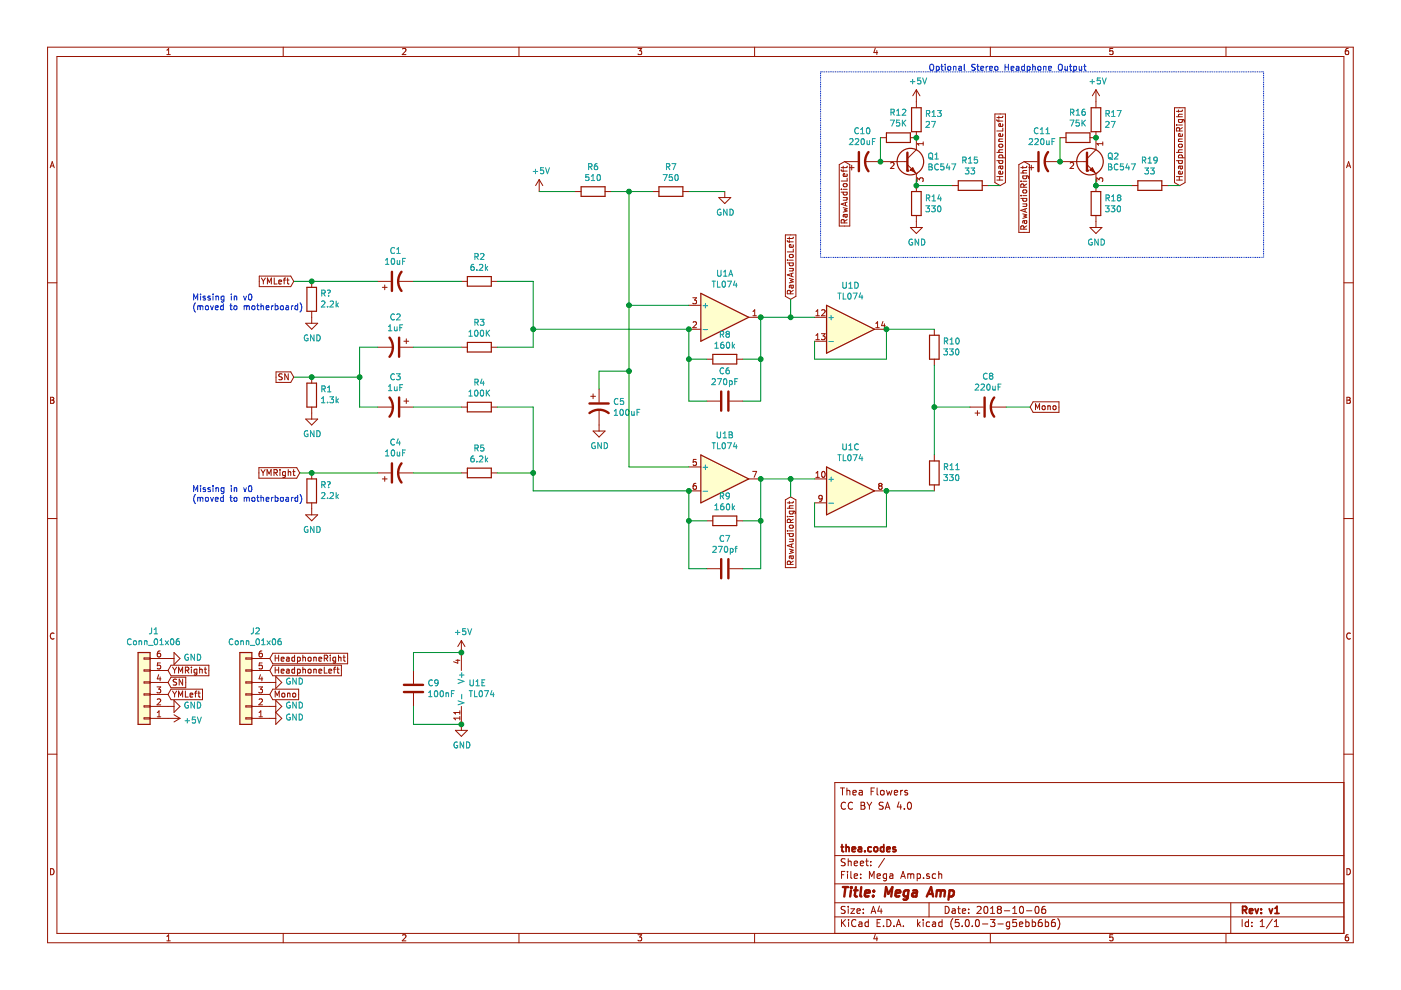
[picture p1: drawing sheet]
EESchema Schematic File Version 4
EELAYER 26 0
EELAYER END
$Descr A4 11693 8268
encoding utf-8
Sheet 1 1
Title "Mega Amp"
Date "2018-10-06"
Rev "v1"
Comp "thea.codes"
Comment1 ""
Comment2 ""
Comment3 "CC BY SA 4.0"
Comment4 "Thea Flowers"
$EndDescr
$Comp
L Amplifier_Operational:TL074 U1
U 1 1
P 6050 2650
F 0 "U1" H 6050 3017 50  0000 C CNN
F 1 "TL074" H 6050 2926 50  0000 C CNN
F 2 "Package_DIP:DIP-14_W7.62mm" H 6000 2750 50  0001 C CNN
F 3 "http://www.ti.com/lit/ds/symlink/tl071.pdf" H 6100 2850 50  0001 C CNN
	1    6050 2650
	1    0    0    -1  
$EndComp
$Comp
L Amplifier_Operational:TL074 U1
U 2 1
P 6050 4000
F 0 "U1" H 6050 4367 50  0000 C CNN
F 1 "TL074" H 6050 4276 50  0000 C CNN
F 2 "Package_DIP:DIP-14_W7.62mm" H 6000 4100 50  0001 C CNN
F 3 "http://www.ti.com/lit/ds/symlink/tl071.pdf" H 6100 4200 50  0001 C CNN
	2    6050 4000
	1    0    0    -1  
$EndComp
$Comp
L Amplifier_Operational:TL074 U1
U 3 1
P 7100 4100
F 0 "U1" H 7100 4467 50  0000 C CNN
F 1 "TL074" H 7100 4376 50  0000 C CNN
F 2 "Package_DIP:DIP-14_W7.62mm" H 7050 4200 50  0001 C CNN
F 3 "http://www.ti.com/lit/ds/symlink/tl071.pdf" H 7150 4300 50  0001 C CNN
	3    7100 4100
	1    0    0    -1  
$EndComp
$Comp
L Amplifier_Operational:TL074 U1
U 4 1
P 7100 2750
F 0 "U1" H 7100 3117 50  0000 C CNN
F 1 "TL074" H 7100 3026 50  0000 C CNN
F 2 "Package_DIP:DIP-14_W7.62mm" H 7050 2850 50  0001 C CNN
F 3 "http://www.ti.com/lit/ds/symlink/tl071.pdf" H 7150 2950 50  0001 C CNN
	4    7100 2750
	1    0    0    -1  
$EndComp
$Comp
L Device:R R6
U 1 1
P 4950 1600
F 0 "R6" V 4743 1600 50  0000 C CNN
F 1 "510" V 4834 1600 50  0000 C CNN
F 2 "Resistor_THT:R_Axial_DIN0204_L3.6mm_D1.6mm_P7.62mm_Horizontal" V 4880 1600 50  0001 C CNN
F 3 "~" H 4950 1600 50  0001 C CNN
	1    4950 1600
	0    1    1    0   
$EndComp
$Comp
L Device:R R7
U 1 1
P 5600 1600
F 0 "R7" V 5393 1600 50  0000 C CNN
F 1 "750" V 5484 1600 50  0000 C CNN
F 2 "Resistor_THT:R_Axial_DIN0204_L3.6mm_D1.6mm_P7.62mm_Horizontal" V 5530 1600 50  0001 C CNN
F 3 "~" H 5600 1600 50  0001 C CNN
	1    5600 1600
	0    1    1    0   
$EndComp
$Comp
L power:GND #PWR0101
U 1 1
P 6050 1600
F 0 "#PWR0101" H 6050 1350 50  0001 C CNN
F 1 "GND" H 6055 1427 50  0000 C CNN
F 2 "" H 6050 1600 50  0001 C CNN
F 3 "" H 6050 1600 50  0001 C CNN
	1    6050 1600
	1    0    0    -1  
$EndComp
$Comp
L power:+5V #PWR0102
U 1 1
P 4500 1600
F 0 "#PWR0102" H 4500 1450 50  0001 C CNN
F 1 "+5V" H 4515 1773 50  0000 C CNN
F 2 "" H 4500 1600 50  0001 C CNN
F 3 "" H 4500 1600 50  0001 C CNN
	1    4500 1600
	1    0    0    -1  
$EndComp
Wire Wire Line
	4500 1600 4800 1600
Wire Wire Line
	5100 1600 5250 1600
Wire Wire Line
	5750 1600 6050 1600
Wire Wire Line
	5250 1600 5250 2550
Wire Wire Line
	5250 2550 5750 2550
Connection ~ 5250 1600
Wire Wire Line
	5250 1600 5450 1600
Wire Wire Line
	5250 2550 5250 3100
Wire Wire Line
	5250 3900 5750 3900
Connection ~ 5250 2550
$Comp
L Device:CP1 C5
U 1 1
P 5000 3400
F 0 "C5" H 5115 3446 50  0000 L CNN
F 1 "100uF" H 5115 3355 50  0000 L CNN
F 2 "Capacitor_THT:CP_Radial_D6.3mm_P2.50mm" H 5000 3400 50  0001 C CNN
F 3 "~" H 5000 3400 50  0001 C CNN
	1    5000 3400
	1    0    0    -1  
$EndComp
Wire Wire Line
	5000 3250 5000 3100
Wire Wire Line
	5000 3100 5250 3100
Connection ~ 5250 3100
Wire Wire Line
	5250 3100 5250 3900
$Comp
L power:GND #PWR0103
U 1 1
P 5000 3550
F 0 "#PWR0103" H 5000 3300 50  0001 C CNN
F 1 "GND" H 5005 3377 50  0000 C CNN
F 2 "" H 5000 3550 50  0001 C CNN
F 3 "" H 5000 3550 50  0001 C CNN
	1    5000 3550
	1    0    0    -1  
$EndComp
$Comp
L Device:R R8
U 1 1
P 6050 3000
F 0 "R8" V 5843 3000 50  0000 C CNN
F 1 "160k" V 5934 3000 50  0000 C CNN
F 2 "Resistor_THT:R_Axial_DIN0204_L3.6mm_D1.6mm_P7.62mm_Horizontal" V 5980 3000 50  0001 C CNN
F 3 "~" H 6050 3000 50  0001 C CNN
	1    6050 3000
	0    1    1    0   
$EndComp
$Comp
L Device:R R9
U 1 1
P 6050 4350
F 0 "R9" V 5843 4350 50  0000 C CNN
F 1 "160k" V 5934 4350 50  0000 C CNN
F 2 "Resistor_THT:R_Axial_DIN0204_L3.6mm_D1.6mm_P7.62mm_Horizontal" V 5980 4350 50  0001 C CNN
F 3 "~" H 6050 4350 50  0001 C CNN
	1    6050 4350
	0    1    1    0   
$EndComp
$Comp
L Device:C C6
U 1 1
P 6050 3350
F 0 "C6" V 5798 3350 50  0000 C CNN
F 1 "270pF" V 5889 3350 50  0000 C CNN
F 2 "Capacitor_THT:C_Disc_D6.0mm_W2.5mm_P5.00mm" H 6088 3200 50  0001 C CNN
F 3 "~" H 6050 3350 50  0001 C CNN
	1    6050 3350
	0    1    1    0   
$EndComp
$Comp
L Device:C C7
U 1 1
P 6050 4750
F 0 "C7" V 5798 4750 50  0000 C CNN
F 1 "270pf" V 5889 4750 50  0000 C CNN
F 2 "Capacitor_THT:C_Disc_D6.0mm_W2.5mm_P5.00mm" H 6088 4600 50  0001 C CNN
F 3 "~" H 6050 4750 50  0001 C CNN
	1    6050 4750
	0    1    1    0   
$EndComp
Wire Wire Line
	6350 2650 6350 3000
Wire Wire Line
	6350 3000 6200 3000
Wire Wire Line
	6200 3350 6350 3350
Wire Wire Line
	6350 3350 6350 3000
Connection ~ 6350 3000
Wire Wire Line
	5900 3350 5750 3350
Wire Wire Line
	5750 3350 5750 3000
Wire Wire Line
	5900 3000 5750 3000
Connection ~ 5750 3000
Wire Wire Line
	5750 3000 5750 2750
Wire Wire Line
	5750 4100 5750 4350
Wire Wire Line
	5750 4350 5900 4350
Wire Wire Line
	5750 4350 5750 4750
Wire Wire Line
	5750 4750 5900 4750
Connection ~ 5750 4350
Wire Wire Line
	6200 4750 6350 4750
Wire Wire Line
	6350 4750 6350 4350
Wire Wire Line
	6200 4350 6350 4350
Connection ~ 6350 4350
Wire Wire Line
	6350 2650 6600 2650
Connection ~ 6350 2650
Wire Wire Line
	6350 4000 6600 4000
Wire Wire Line
	6800 4200 6800 4400
Wire Wire Line
	6800 4400 7400 4400
Wire Wire Line
	7400 2750 7400 3000
Wire Wire Line
	7400 3000 6800 3000
Wire Wire Line
	6800 3000 6800 2850
$Comp
L Device:R R10
U 1 1
P 7800 2900
F 0 "R10" H 7730 2854 50  0000 R CNN
F 1 "330" H 7730 2945 50  0000 R CNN
F 2 "Resistor_THT:R_Axial_DIN0204_L3.6mm_D1.6mm_P7.62mm_Horizontal" V 7730 2900 50  0001 C CNN
F 3 "~" H 7800 2900 50  0001 C CNN
	1    7800 2900
	-1   0    0    1   
$EndComp
$Comp
L Device:R R11
U 1 1
P 7800 3950
F 0 "R11" H 7730 3904 50  0000 R CNN
F 1 "330" H 7730 3995 50  0000 R CNN
F 2 "Resistor_THT:R_Axial_DIN0204_L3.6mm_D1.6mm_P7.62mm_Horizontal" V 7730 3950 50  0001 C CNN
F 3 "~" H 7800 3950 50  0001 C CNN
	1    7800 3950
	-1   0    0    1   
$EndComp
Wire Wire Line
	7400 4100 7800 4100
Connection ~ 7400 4100
Wire Wire Line
	7400 2750 7800 2750
Connection ~ 7400 2750
Wire Wire Line
	7800 3050 7800 3400
Wire Wire Line
	7400 4100 7400 4400
$Comp
L Device:CP1 C8
U 1 1
P 8250 3400
F 0 "C8" V 8502 3400 50  0000 C CNN
F 1 "220uF" V 8411 3400 50  0000 C CNN
F 2 "Capacitor_THT:CP_Radial_D6.3mm_P2.50mm" H 8250 3400 50  0001 C CNN
F 3 "~" H 8250 3400 50  0001 C CNN
	1    8250 3400
	0    -1   -1   0   
$EndComp
Wire Wire Line
	7800 3400 8100 3400
Connection ~ 7800 3400
Wire Wire Line
	7800 3400 7800 3800
$Comp
L Device:CP1 C1
U 1 1
P 3300 2350
F 0 "C1" V 3552 2350 50  0000 C CNN
F 1 "10uF" V 3461 2350 50  0000 C CNN
F 2 "Capacitor_THT:CP_Radial_D6.3mm_P2.50mm" H 3300 2350 50  0001 C CNN
F 3 "~" H 3300 2350 50  0001 C CNN
	1    3300 2350
	0    -1   -1   0   
$EndComp
$Comp
L Device:R R2
U 1 1
P 4000 2350
F 0 "R2" V 3793 2350 50  0000 C CNN
F 1 "6.2k" V 3884 2350 50  0000 C CNN
F 2 "Resistor_THT:R_Axial_DIN0204_L3.6mm_D1.6mm_P7.62mm_Horizontal" V 3930 2350 50  0001 C CNN
F 3 "~" H 4000 2350 50  0001 C CNN
	1    4000 2350
	0    1    1    0   
$EndComp
$Comp
L Device:CP1 C2
U 1 1
P 3300 2900
F 0 "C2" V 3048 2900 50  0000 C CNN
F 1 "1uF" V 3139 2900 50  0000 C CNN
F 2 "Capacitor_THT:CP_Radial_D6.3mm_P2.50mm" H 3300 2900 50  0001 C CNN
F 3 "~" H 3300 2900 50  0001 C CNN
	1    3300 2900
	0    1    1    0   
$EndComp
$Comp
L Device:R R3
U 1 1
P 4000 2900
F 0 "R3" V 3793 2900 50  0000 C CNN
F 1 "100K" V 3884 2900 50  0000 C CNN
F 2 "Resistor_THT:R_Axial_DIN0204_L3.6mm_D1.6mm_P7.62mm_Horizontal" V 3930 2900 50  0001 C CNN
F 3 "~" H 4000 2900 50  0001 C CNN
	1    4000 2900
	0    1    1    0   
$EndComp
$Comp
L Device:CP1 C3
U 1 1
P 3300 3400
F 0 "C3" V 3048 3400 50  0000 C CNN
F 1 "1uF" V 3139 3400 50  0000 C CNN
F 2 "Capacitor_THT:CP_Radial_D6.3mm_P2.50mm" H 3300 3400 50  0001 C CNN
F 3 "~" H 3300 3400 50  0001 C CNN
	1    3300 3400
	0    1    1    0   
$EndComp
$Comp
L Device:R R4
U 1 1
P 4000 3400
F 0 "R4" V 3793 3400 50  0000 C CNN
F 1 "100K" V 3884 3400 50  0000 C CNN
F 2 "Resistor_THT:R_Axial_DIN0204_L3.6mm_D1.6mm_P7.62mm_Horizontal" V 3930 3400 50  0001 C CNN
F 3 "~" H 4000 3400 50  0001 C CNN
	1    4000 3400
	0    1    1    0   
$EndComp
$Comp
L Device:CP1 C4
U 1 1
P 3300 3950
F 0 "C4" V 3552 3950 50  0000 C CNN
F 1 "10uF" V 3461 3950 50  0000 C CNN
F 2 "Capacitor_THT:CP_Radial_D6.3mm_P2.50mm" H 3300 3950 50  0001 C CNN
F 3 "~" H 3300 3950 50  0001 C CNN
	1    3300 3950
	0    -1   -1   0   
$EndComp
$Comp
L Device:R R5
U 1 1
P 4000 3950
F 0 "R5" V 3793 3950 50  0000 C CNN
F 1 "6.2k" V 3884 3950 50  0000 C CNN
F 2 "Resistor_THT:R_Axial_DIN0204_L3.6mm_D1.6mm_P7.62mm_Horizontal" V 3930 3950 50  0001 C CNN
F 3 "~" H 4000 3950 50  0001 C CNN
	1    4000 3950
	0    1    1    0   
$EndComp
Wire Wire Line
	4150 2350 4450 2350
Wire Wire Line
	4450 3950 4150 3950
Wire Wire Line
	4150 3400 4450 3400
Wire Wire Line
	4450 2350 4450 2750
Wire Wire Line
	4150 2900 4450 2900
$Comp
L Device:R R1
U 1 1
P 2600 3300
F 0 "R1" H 2530 3254 50  0000 R CNN
F 1 "1.3k" H 2530 3345 50  0000 R CNN
F 2 "Resistor_THT:R_Axial_DIN0204_L3.6mm_D1.6mm_P7.62mm_Horizontal" V 2530 3300 50  0001 C CNN
F 3 "~" H 2600 3300 50  0001 C CNN
	1    2600 3300
	-1   0    0    1   
$EndComp
Wire Wire Line
	3450 2900 3850 2900
Wire Wire Line
	3450 3400 3850 3400
Wire Wire Line
	3450 2350 3850 2350
Wire Wire Line
	3450 3950 3850 3950
Wire Wire Line
	3150 3400 3000 3400
Wire Wire Line
	3000 3400 3000 3150
Wire Wire Line
	3000 2900 3150 2900
Wire Wire Line
	3000 3150 2600 3150
Connection ~ 3000 3150
Wire Wire Line
	3000 3150 3000 2900
Wire Wire Line
	2450 2350 2600 2350
Wire Wire Line
	2450 3150 2600 3150
Connection ~ 2600 3150
Wire Wire Line
	2500 3950 2600 3950
$Comp
L power:GND #PWR0105
U 1 1
P 2600 3450
F 0 "#PWR0105" H 2600 3200 50  0001 C CNN
F 1 "GND" H 2605 3277 50  0000 C CNN
F 2 "" H 2600 3450 50  0001 C CNN
F 3 "" H 2600 3450 50  0001 C CNN
	1    2600 3450
	1    0    0    -1  
$EndComp
Wire Wire Line
	4450 2750 5750 2750
Connection ~ 4450 2750
Wire Wire Line
	4450 2750 4450 2900
Connection ~ 5750 2750
Wire Wire Line
	6350 4000 6350 4350
Connection ~ 6350 4000
Wire Wire Line
	4450 4100 5750 4100
Wire Wire Line
	4450 3400 4450 3950
Connection ~ 4450 3950
Wire Wire Line
	4450 3950 4450 4100
Connection ~ 5750 4100
$Comp
L Amplifier_Operational:TL074 U1
U 5 1
P 3950 5750
F 0 "U1" H 3908 5796 50  0000 L CNN
F 1 "TL074" H 3908 5705 50  0000 L CNN
F 2 "Package_DIP:DIP-14_W7.62mm" H 3900 5850 50  0001 C CNN
F 3 "http://www.ti.com/lit/ds/symlink/tl071.pdf" H 4000 5950 50  0001 C CNN
	5    3950 5750
	1    0    0    -1  
$EndComp
$Comp
L power:+5V #PWR0106
U 1 1
P 3850 5450
F 0 "#PWR0106" H 3850 5300 50  0001 C CNN
F 1 "+5V" H 3865 5623 50  0000 C CNN
F 2 "" H 3850 5450 50  0001 C CNN
F 3 "" H 3850 5450 50  0001 C CNN
	1    3850 5450
	1    0    0    -1  
$EndComp
$Comp
L power:GND #PWR0107
U 1 1
P 3850 6050
F 0 "#PWR0107" H 3850 5800 50  0001 C CNN
F 1 "GND" H 3855 5877 50  0000 C CNN
F 2 "" H 3850 6050 50  0001 C CNN
F 3 "" H 3850 6050 50  0001 C CNN
	1    3850 6050
	1    0    0    -1  
$EndComp
$Comp
L Device:C C9
U 1 1
P 3450 5750
F 0 "C9" H 3565 5796 50  0000 L CNN
F 1 "100nF" H 3565 5705 50  0000 L CNN
F 2 "Capacitor_THT:C_Disc_D3.8mm_W2.6mm_P2.50mm" H 3488 5600 50  0001 C CNN
F 3 "~" H 3450 5750 50  0001 C CNN
	1    3450 5750
	1    0    0    -1  
$EndComp
Wire Wire Line
	3850 5450 3450 5450
Wire Wire Line
	3450 5450 3450 5600
Connection ~ 3850 5450
Wire Wire Line
	3850 6050 3450 6050
Wire Wire Line
	3450 6050 3450 5900
Connection ~ 3850 6050
$Comp
L Transistor_BJT:BC547 Q1
U 1 1
P 7550 1350
F 0 "Q1" H 7741 1396 50  0000 L CNN
F 1 "BC547" H 7741 1305 50  0000 L CNN
F 2 "Package_TO_SOT_THT:TO-92_Inline" H 7750 1275 50  0001 L CIN
F 3 "http://www.fairchildsemi.com/ds/BC/BC547.pdf" H 7550 1350 50  0001 L CNN
	1    7550 1350
	1    0    0    -1  
$EndComp
$Comp
L Device:R R14
U 1 1
P 7650 1700
F 0 "R14" H 7720 1746 50  0000 L CNN
F 1 "330" H 7720 1655 50  0000 L CNN
F 2 "Resistor_THT:R_Axial_DIN0204_L3.6mm_D1.6mm_P7.62mm_Horizontal" V 7580 1700 50  0001 C CNN
F 3 "~" H 7650 1700 50  0001 C CNN
	1    7650 1700
	1    0    0    -1  
$EndComp
$Comp
L Device:R R13
U 1 1
P 7650 1000
F 0 "R13" H 7580 954 50  0000 R CNN
F 1 "27" H 7580 1045 50  0000 R CNN
F 2 "Resistor_THT:R_Axial_DIN0204_L3.6mm_D1.6mm_P7.62mm_Horizontal" V 7580 1000 50  0001 C CNN
F 3 "~" H 7650 1000 50  0001 C CNN
	1    7650 1000
	-1   0    0    1   
$EndComp
$Comp
L Device:R R12
U 1 1
P 7500 1150
F 0 "R12" V 7707 1150 50  0000 C CNN
F 1 "75K" V 7616 1150 50  0000 C CNN
F 2 "Resistor_THT:R_Axial_DIN0204_L3.6mm_D1.6mm_P7.62mm_Horizontal" V 7430 1150 50  0001 C CNN
F 3 "~" H 7500 1150 50  0001 C CNN
	1    7500 1150
	0    -1   -1   0   
$EndComp
Connection ~ 7650 1150
$Comp
L Device:CP1 C10
U 1 1
P 7200 1350
F 0 "C10" V 7452 1350 50  0000 C CNN
F 1 "220uF" V 7361 1350 50  0000 C CNN
F 2 "Capacitor_THT:CP_Radial_D6.3mm_P2.50mm" H 7200 1350 50  0001 C CNN
F 3 "~" H 7200 1350 50  0001 C CNN
	1    7200 1350
	0    -1   -1   0   
$EndComp
Wire Wire Line
	7350 1150 7350 1350
Connection ~ 7350 1350
$Comp
L power:+5V #PWR0110
U 1 1
P 7650 850
F 0 "#PWR0110" H 7650 700 50  0001 C CNN
F 1 "+5V" H 7665 1023 50  0000 C CNN
F 2 "" H 7650 850 50  0001 C CNN
F 3 "" H 7650 850 50  0001 C CNN
	1    7650 850 
	1    0    0    -1  
$EndComp
$Comp
L power:GND #PWR0111
U 1 1
P 7650 1850
F 0 "#PWR0111" H 7650 1600 50  0001 C CNN
F 1 "GND" H 7655 1677 50  0000 C CNN
F 2 "" H 7650 1850 50  0001 C CNN
F 3 "" H 7650 1850 50  0001 C CNN
	1    7650 1850
	1    0    0    -1  
$EndComp
Wire Wire Line
	7650 1500 7650 1550
Connection ~ 7650 1550
Wire Wire Line
	7950 1550 7650 1550
$Comp
L Device:R R15
U 1 1
P 8100 1550
F 0 "R15" V 8307 1550 50  0000 C CNN
F 1 "33" V 8216 1550 50  0000 C CNN
F 2 "Resistor_THT:R_Axial_DIN0204_L3.6mm_D1.6mm_P7.62mm_Horizontal" V 8030 1550 50  0001 C CNN
F 3 "~" H 8100 1550 50  0001 C CNN
	1    8100 1550
	0    -1   -1   0   
$EndComp
Text GLabel 8350 1550 1    50   Input ~ 0
HeadphoneLeft
Wire Wire Line
	8250 1550 8350 1550
Text GLabel 7050 1350 3    50   Input ~ 0
RawAudioLeft
$Comp
L Transistor_BJT:BC547 Q2
U 1 1
P 9050 1350
F 0 "Q2" H 9241 1396 50  0000 L CNN
F 1 "BC547" H 9241 1305 50  0000 L CNN
F 2 "Package_TO_SOT_THT:TO-92_Inline" H 9250 1275 50  0001 L CIN
F 3 "http://www.fairchildsemi.com/ds/BC/BC547.pdf" H 9050 1350 50  0001 L CNN
	1    9050 1350
	1    0    0    -1  
$EndComp
$Comp
L Device:R R18
U 1 1
P 9150 1700
F 0 "R18" H 9220 1746 50  0000 L CNN
F 1 "330" H 9220 1655 50  0000 L CNN
F 2 "Resistor_THT:R_Axial_DIN0204_L3.6mm_D1.6mm_P7.62mm_Horizontal" V 9080 1700 50  0001 C CNN
F 3 "~" H 9150 1700 50  0001 C CNN
	1    9150 1700
	1    0    0    -1  
$EndComp
$Comp
L Device:R R17
U 1 1
P 9150 1000
F 0 "R17" H 9080 954 50  0000 R CNN
F 1 "27" H 9080 1045 50  0000 R CNN
F 2 "Resistor_THT:R_Axial_DIN0204_L3.6mm_D1.6mm_P7.62mm_Horizontal" V 9080 1000 50  0001 C CNN
F 3 "~" H 9150 1000 50  0001 C CNN
	1    9150 1000
	-1   0    0    1   
$EndComp
$Comp
L Device:R R16
U 1 1
P 9000 1150
F 0 "R16" V 9207 1150 50  0000 C CNN
F 1 "75K" V 9116 1150 50  0000 C CNN
F 2 "Resistor_THT:R_Axial_DIN0204_L3.6mm_D1.6mm_P7.62mm_Horizontal" V 8930 1150 50  0001 C CNN
F 3 "~" H 9000 1150 50  0001 C CNN
	1    9000 1150
	0    -1   -1   0   
$EndComp
Connection ~ 9150 1150
$Comp
L Device:CP1 C11
U 1 1
P 8700 1350
F 0 "C11" V 8952 1350 50  0000 C CNN
F 1 "220uF" V 8861 1350 50  0000 C CNN
F 2 "Capacitor_THT:CP_Radial_D6.3mm_P2.50mm" H 8700 1350 50  0001 C CNN
F 3 "~" H 8700 1350 50  0001 C CNN
	1    8700 1350
	0    -1   -1   0   
$EndComp
Wire Wire Line
	8850 1150 8850 1350
$Comp
L power:+5V #PWR0112
U 1 1
P 9150 850
F 0 "#PWR0112" H 9150 700 50  0001 C CNN
F 1 "+5V" H 9165 1023 50  0000 C CNN
F 2 "" H 9150 850 50  0001 C CNN
F 3 "" H 9150 850 50  0001 C CNN
	1    9150 850 
	1    0    0    -1  
$EndComp
$Comp
L power:GND #PWR0113
U 1 1
P 9150 1850
F 0 "#PWR0113" H 9150 1600 50  0001 C CNN
F 1 "GND" H 9155 1677 50  0000 C CNN
F 2 "" H 9150 1850 50  0001 C CNN
F 3 "" H 9150 1850 50  0001 C CNN
	1    9150 1850
	1    0    0    -1  
$EndComp
Wire Wire Line
	9150 1500 9150 1550
Connection ~ 9150 1550
Wire Wire Line
	9450 1550 9150 1550
$Comp
L Device:R R19
U 1 1
P 9600 1550
F 0 "R19" V 9807 1550 50  0000 C CNN
F 1 "33" V 9716 1550 50  0000 C CNN
F 2 "Resistor_THT:R_Axial_DIN0204_L3.6mm_D1.6mm_P7.62mm_Horizontal" V 9530 1550 50  0001 C CNN
F 3 "~" H 9600 1550 50  0001 C CNN
	1    9600 1550
	0    -1   -1   0   
$EndComp
Text GLabel 9850 1550 1    50   Input ~ 0
HeadphoneRight
Wire Wire Line
	9750 1550 9850 1550
Text GLabel 8550 1350 3    50   Input ~ 0
RawAudioRight
Wire Notes Line
	6850 2150 6850 600 
Text Notes 7750 600  0    50   ~ 0
Optional Stereo Headphone Output
Connection ~ 8850 1350
Wire Notes Line
	10550 2150 10550 600 
Wire Notes Line
	6850 600  10550 600 
Wire Notes Line
	6850 2150 10550 2150
Text GLabel 6600 2500 1    50   Input ~ 0
RawAudioLeft
Text GLabel 6600 4150 3    50   Input ~ 0
RawAudioRight
Wire Wire Line
	6600 2500 6600 2650
Connection ~ 6600 2650
Wire Wire Line
	6600 2650 6800 2650
Wire Wire Line
	6600 4150 6600 4000
Connection ~ 6600 4000
Wire Wire Line
	6600 4000 6800 4000
Wire Wire Line
	8600 3400 8400 3400
$Comp
L Connector_Generic:Conn_01x06 J1
U 1 1
P 1200 5800
F 0 "J1" H 1120 5275 50  0000 C CNN
F 1 "Conn_01x06" H 1120 5366 50  0000 C CNN
F 2 "Connector_PinSocket_2.54mm:PinSocket_1x06_P2.54mm_Vertical" H 1200 5800 50  0001 C CNN
F 3 "~" H 1200 5800 50  0001 C CNN
	1    1200 5800
	-1   0    0    1   
$EndComp
Text GLabel 1400 5800 2    50   Input ~ 0
YMLeft
Text GLabel 1400 5600 2    50   Input ~ 0
YMRight
Text GLabel 1400 5700 2    50   Input ~ 0
SN
$Comp
L power:GND #PWR01
U 1 1
P 1400 5500
F 0 "#PWR01" H 1400 5250 50  0001 C CNN
F 1 "GND" V 1405 5372 50  0000 R CNN
F 2 "" H 1400 5500 50  0001 C CNN
F 3 "" H 1400 5500 50  0001 C CNN
	1    1400 5500
	0    -1   -1   0   
$EndComp
$Comp
L power:GND #PWR03
U 1 1
P 1400 5900
F 0 "#PWR03" H 1400 5650 50  0001 C CNN
F 1 "GND" V 1405 5772 50  0000 R CNN
F 2 "" H 1400 5900 50  0001 C CNN
F 3 "" H 1400 5900 50  0001 C CNN
	1    1400 5900
	0    -1   -1   0   
$EndComp
$Comp
L power:+5V #PWR02
U 1 1
P 1400 6000
F 0 "#PWR02" H 1400 5850 50  0001 C CNN
F 1 "+5V" V 1415 6128 50  0000 L CNN
F 2 "" H 1400 6000 50  0001 C CNN
F 3 "" H 1400 6000 50  0001 C CNN
	1    1400 6000
	0    1    1    0   
$EndComp
Text GLabel 2450 2350 0    50   Input ~ 0
YMLeft
Text GLabel 2500 3950 0    50   Input ~ 0
YMRight
Text GLabel 2450 3150 0    50   Input ~ 0
SN
$Comp
L Connector_Generic:Conn_01x06 J2
U 1 1
P 2050 5800
F 0 "J2" H 1970 5275 50  0000 C CNN
F 1 "Conn_01x06" H 1970 5366 50  0000 C CNN
F 2 "Connector_PinSocket_2.54mm:PinSocket_1x06_P2.54mm_Vertical" H 2050 5800 50  0001 C CNN
F 3 "~" H 2050 5800 50  0001 C CNN
	1    2050 5800
	-1   0    0    1   
$EndComp
Text GLabel 2250 5600 2    50   Input ~ 0
HeadphoneLeft
$Comp
L power:GND #PWR04
U 1 1
P 2250 5700
F 0 "#PWR04" H 2250 5450 50  0001 C CNN
F 1 "GND" V 2255 5572 50  0000 R CNN
F 2 "" H 2250 5700 50  0001 C CNN
F 3 "" H 2250 5700 50  0001 C CNN
	1    2250 5700
	0    -1   -1   0   
$EndComp
$Comp
L power:GND #PWR05
U 1 1
P 2250 5900
F 0 "#PWR05" H 2250 5650 50  0001 C CNN
F 1 "GND" V 2255 5772 50  0000 R CNN
F 2 "" H 2250 5900 50  0001 C CNN
F 3 "" H 2250 5900 50  0001 C CNN
	1    2250 5900
	0    -1   -1   0   
$EndComp
$Comp
L power:GND #PWR06
U 1 1
P 2250 6000
F 0 "#PWR06" H 2250 5750 50  0001 C CNN
F 1 "GND" V 2255 5872 50  0000 R CNN
F 2 "" H 2250 6000 50  0001 C CNN
F 3 "" H 2250 6000 50  0001 C CNN
	1    2250 6000
	0    -1   -1   0   
$EndComp
Text GLabel 8600 3400 2    50   Input ~ 0
Mono
Text GLabel 2250 5800 2    50   Input ~ 0
Mono
Text GLabel 2250 5500 2    50   Input ~ 0
HeadphoneRight
$Comp
L Device:R R?
U 1 1
P 2600 2500
F 0 "R?" H 2530 2454 50  0000 R CNN
F 1 "2.2k" H 2530 2545 50  0000 R CNN
F 2 "Resistor_THT:R_Axial_DIN0204_L3.6mm_D1.6mm_P7.62mm_Horizontal" V 2530 2500 50  0001 C CNN
F 3 "~" H 2600 2500 50  0001 C CNN
	1    2600 2500
	-1   0    0    1   
$EndComp
Connection ~ 2600 2350
Wire Wire Line
	2600 2350 3150 2350
$Comp
L power:GND #PWR?
U 1 1
P 2600 2650
F 0 "#PWR?" H 2600 2400 50  0001 C CNN
F 1 "GND" H 2605 2477 50  0000 C CNN
F 2 "" H 2600 2650 50  0001 C CNN
F 3 "" H 2600 2650 50  0001 C CNN
	1    2600 2650
	1    0    0    -1  
$EndComp
$Comp
L Device:R R?
U 1 1
P 2600 4100
F 0 "R?" H 2530 4054 50  0000 R CNN
F 1 "2.2k" H 2530 4145 50  0000 R CNN
F 2 "Resistor_THT:R_Axial_DIN0204_L3.6mm_D1.6mm_P7.62mm_Horizontal" V 2530 4100 50  0001 C CNN
F 3 "~" H 2600 4100 50  0001 C CNN
	1    2600 4100
	-1   0    0    1   
$EndComp
Connection ~ 2600 3950
Wire Wire Line
	2600 3950 3150 3950
$Comp
L power:GND #PWR?
U 1 1
P 2600 4250
F 0 "#PWR?" H 2600 4000 50  0001 C CNN
F 1 "GND" H 2605 4077 50  0000 C CNN
F 2 "" H 2600 4250 50  0001 C CNN
F 3 "" H 2600 4250 50  0001 C CNN
	1    2600 4250
	1    0    0    -1  
$EndComp
Text Notes 1600 2600 0    50   ~ 0
Missing in v0\n(moved to motherboard)
Text Notes 1600 4200 0    50   ~ 0
Missing in v0\n(moved to motherboard)
$EndSCHEMATC
